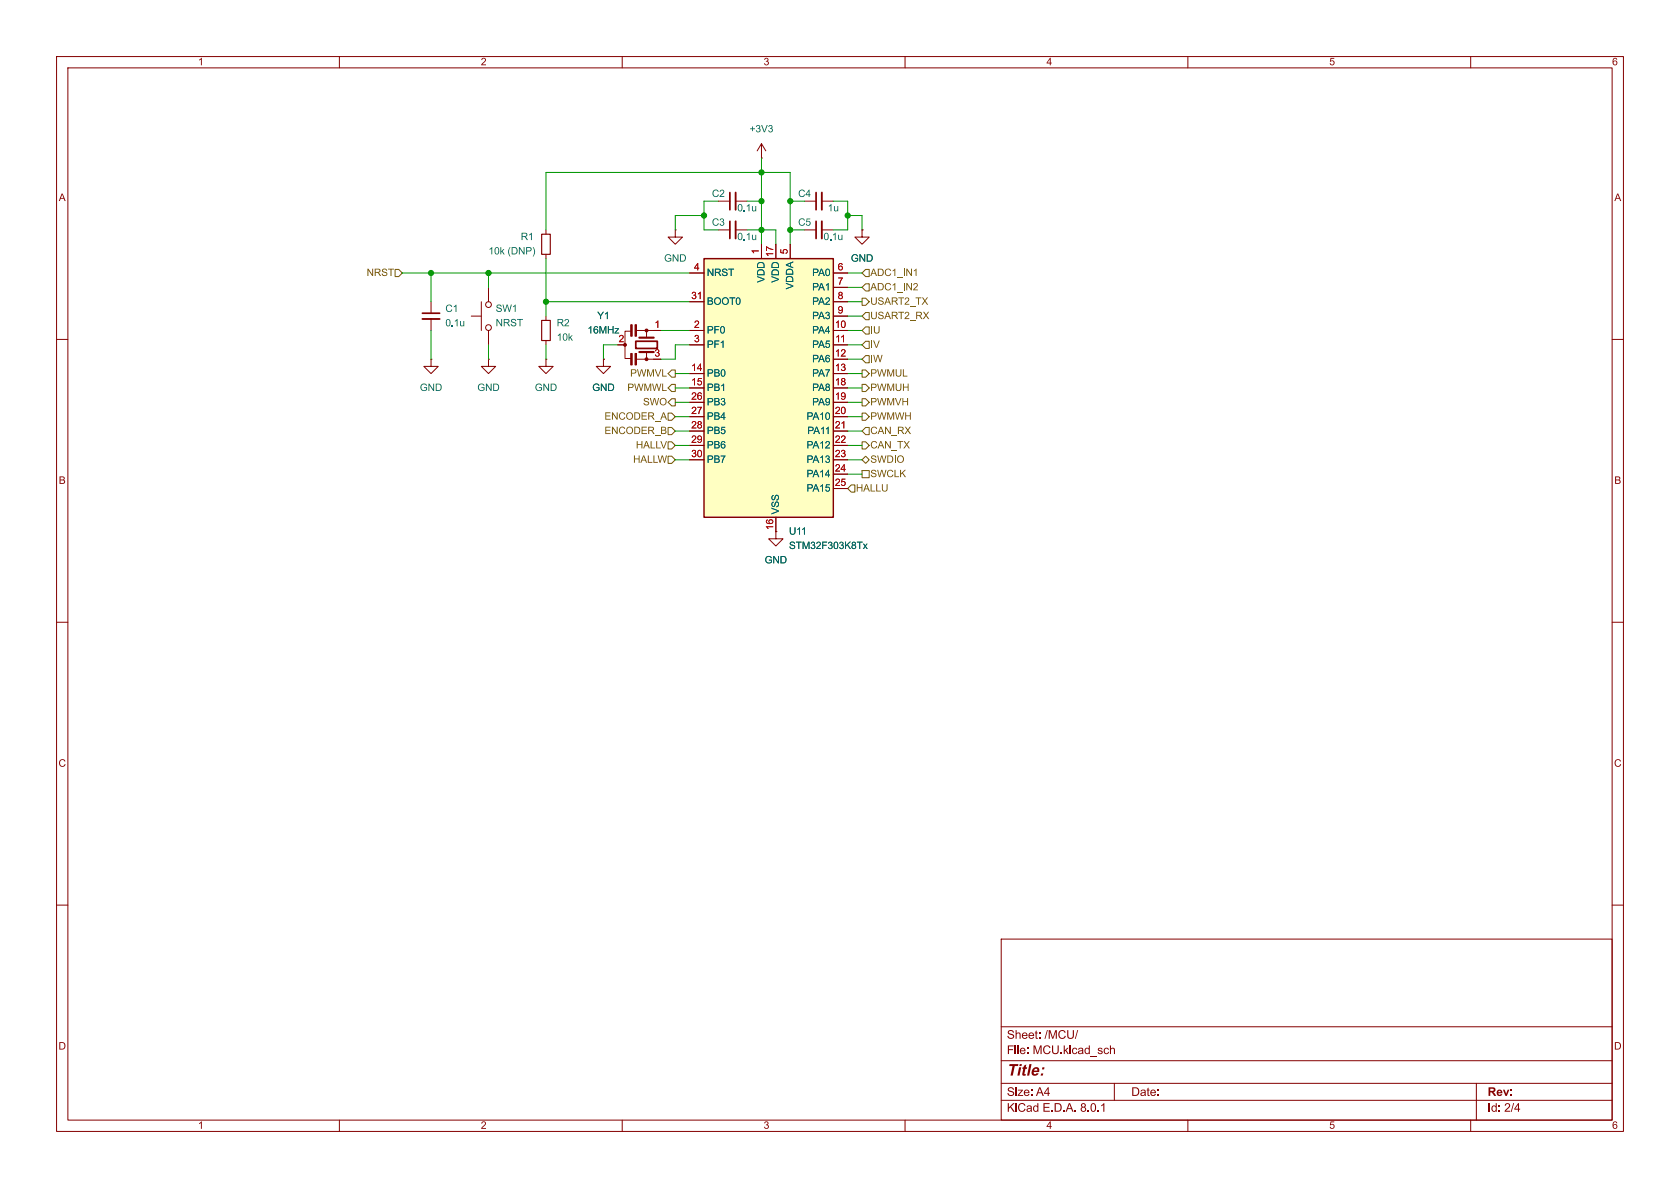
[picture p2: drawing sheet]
<svg xmlns="http://www.w3.org/2000/svg" width="297mm" height="210mm" viewBox="0 0 297 210" stroke-linecap="round" stroke-linejoin="round" font-family="sans-serif">
<g fill="none" stroke="#840000" stroke-width=".18">
<path d="M10 10h277v190h-277zM12 12h273v186h-273zM60 10v2M110 10v2M160 10v2M210 10v2M260 10v2M127 35.6h2M130 35.6h2.1M134.6 27.9h.1M134.6 25.4l-.7 1.3M134.6 25.4v2.5"/>
<path d="M134.6 25.4l.8 1.3M142.2 35.6h2.1M145.3 35.6h2M10 60h2M76.2 53.3v2.1M76.2 56.4v2M83.3 55.9h1.8M85.1 53.3v5.1M86.4 50.8v2.5M86.4 58.4v2.6M96.5 55.9v.7M111.6 58.5h-1.1v4.9h1"/>
<path d="M112.5 58.4h3.1M114.3 58.4v1.2M127 40.6h2M130 40.6h2.1M142.2 40.6h2.1M145.3 40.6h2M152.4 40.6v1.3h1.3l-1.3 1.3-1.3-1.3h1.3M152.4 40.6h.1M285 60h2M86.4 63.5v1.3h1.2l-1.2 1.2-1.3-1.2h1.3M86.4 63.5h.1M96.5 60.2v.8"/>
<path d="M106.7 63.5v1.3h1.2l-1.2 1.2-1.3-1.2h1.3M106.7 63.5h.1M112.5 63.5h3.1M114.3 62.2v1.3M137.2 94v1.3h1.2l-1.2 1.2-1.3-1.2h1.3M10 110h2M285 110h2M10 160h2M285 160h2M177 166h108v32h-108zM60 198v2M110 198v2"/>
<path d="M160 198v2M177 194.5h108M177 191.5h108M177 187.5h108M177 181.5h108M197 191.5v3M210 198v2M260 198v2M261 191.5v6.5"/>
<circle cx="86.4" cy="53.8" r=".51"/>
<circle cx="86.4" cy="57.9" r=".51"/>
</g>
<path d="M130 34v3.1M130 39.1v3.1M145.3 34v3.1M145.3 39.1v3.1M74.7 56.4h3" fill="none" stroke="#840000" stroke-width=".33"/>
<path d="M129 34v3.1M129 39.1v3.1M144.3 34v3.1M144.3 39.1v3.1M74.7 55.4h3M112.4 60.3h3.8v1.3h-3.8z" fill="none" stroke="#840000" stroke-width=".3"/>
<g fill="#840000" stroke="#840000" stroke-width=".18">
<path d="M111.5 57.4h.3v2h-.3z"/>
<path d="M112.3 57.4h.2v2h-.2z"/>
<path d="M111.5 62.5h.3v2h-.3z"/>
<path d="M112.3 62.5h.2v2h-.2z"/>
<circle cx="114.3" cy="58.4" r=".25"/>
<circle cx="114.3" cy="63.5" r=".25"/>
</g>
<path d="M113 59.7h2.6M113 62.2h2.6" fill="none" stroke="#840000" stroke-width=".38"/>
<path d="M95.8 56.6h1.5v3.6h-1.5z" fill="none" stroke="#840000" stroke-width=".2"/>
<path d="M124.5 45.7h22.8v45.7h-22.8z" fill="#ffffc2"/>
<path d="M124.5 45.7h22.8v45.7h-22.8z" fill="none" stroke="#840000" stroke-width=".25"/>
<g fill="none" stroke="#840000" stroke-width=".18">
<path d="M96.5 40.6v.8M96.5 45v.7M119.4 40.6v1.3h1.2l-1.2 1.3-1.3-1.3h1.3M119.4 40.6h.1M121.9 58.4h2.6M121.9 53.3h2.6M121.9 48.3h2.6M134.6 43.2v2.5M139.7 43.2v2.5M147.3 53.3h2.6M147.3 48.3h2.6M147.3 50.8h2.6"/>
<path d="M147.3 55.9h2.6M152.4 40.6h.1M76.2 63.5v1.3h1.3l-1.3 1.2-1.3-1.2h1.3M76.2 63.5h.1M96.5 63.5v1.3h1.3l-1.3 1.2-1.3-1.2h1.3M96.5 63.5h.1M106.7 63.5h.1M121.9 61h2.6M147.3 76.2h2.6"/>
</g>
<path d="M95.8 41.4h1.5v3.6h-1.5z" fill="none" stroke="#840000" stroke-width=".2"/>
<g fill="none" stroke="#725600" stroke-width=".18">
<path d="M69.8 47.6h.7l.6 .7-.6 .6h-.7zM152.4 52.7h.6l.7 .6-.7 .7h-.6zM153 57.8h.7v1.3h-.7l-.6-.7zM153 47.6h.7v1.3h-.7l-.6-.6zM153 50.2h.7v1.2h-.7l-.6-.6zM153 55.2h.7v1.3h-.7l-.6-.6zM118.1 71.1l.6-.6h.7v1.3h-.7zM118.1 73h.6l.7 .7-.7 .6h-.6zM118.1 75.6h.6l.7 .6-.7 .6h-.6zM118.1 66l.6-.6h.7v1.3h-.7zM118.1 78.1h.6l.7 .6-.7 .7h-.6zM118.7 67.9h.7v1.3h-.7l-.6-.6z"/>
<path d="M152.4 67.9h.6l.7 .7-.7 .6h-.6zM152.4 70.5h.6l.7 .6-.7 .7h-.6zM152.4 73h.6l.7 .7-.7 .6h-.6zM152.4 78.1h.6l.7 .6-.7 .7h-.6zM152.4 65.4h.6l.7 .6-.7 .7h-.6zM153 75.6h.7v1.2h-.7l-.6-.6zM153 62.9h.7v1.2h-.7l-.6-.6zM153 60.3h.7v1.3h-.7l-.6-.6zM118.1 80.6h.6l.7 .7-.7 .6h-.6zM150.5 85.7h.6v1.3h-.6l-.6-.6zM152.4 81.3l.6-.7 .7 .7-.7 .6zM152.4 83.2h1.3v1.3h-1.3z"/>
</g>
<g fill="none" stroke="#009600" stroke-width=".18">
<path d="M124.5 38.1h-5.1v2.5M127 35.6h-2.5v5h2.5M132.1 35.6h2.5M134.6 27.9v15.3M139.7 35.6h2.5M147.3 35.6h2.6v5h-2.6M149.9 38.1h2.5v2.5M71.1 48.3h50.8M76.2 48.3v5M76.2 58.4v5.1M86.4 48.3v2.5M96.5 40.6v-10.1h43.2v12.7"/>
<path d="M96.5 53.3h25.4M96.5 45.7v10.2M116.8 58.4h5.1M132.1 40.6h5.1v2.6M139.7 40.6h2.5M149.9 53.3h2.5M149.9 55.9h2.5M149.9 48.3h2.5M149.9 50.8h2.5M149.9 58.4h2.5M86.4 61v2.5M96.5 61v2.5"/>
<path d="M109.2 61h-2.5v2.5M119.4 66h2.5M119.4 68.6h2.5M119.4 73.7h2.5M119.4 76.2h2.5M119.4 71.1h2.5M119.4 78.7h2.5M121.9 61h-2.5v2.5h-2.6M149.9 61h2.5M149.9 66h2.5M149.9 63.5h2.5M149.9 68.6h2.5"/>
<path d="M149.9 73.7h2.5M149.9 76.2h2.5M149.9 71.1h2.5M149.9 78.7h2.5M119.4 81.3h2.5M149.9 81.3h2.5M149.9 83.8h2.5"/>
</g>
<g fill="#009600" stroke="#009600" stroke-width=".18">
<circle cx="149.9" cy="38.1" r=".46"/>
<circle cx="139.7" cy="40.6" r=".46"/>
<circle cx="134.6" cy="35.6" r=".46"/>
<circle cx="134.6" cy="40.6" r=".46"/>
<circle cx="139.7" cy="35.6" r=".46"/>
<circle cx="134.6" cy="30.5" r=".46"/>
<circle cx="76.2" cy="48.3" r=".46"/>
<circle cx="124.5" cy="38.1" r=".46"/>
<circle cx="86.4" cy="48.3" r=".46"/>
<circle cx="96.5" cy="53.3" r=".46"/>
</g>
<text font-size="2.8" fill="#840000" x="178" y="190.9">Title:</text>
<g font-size="2.1" fill="#840000">
<text x="178" y="184.2">Sheet: /MCU/</text>
<text x="178" y="186.9">File: MCU.kicad_sch</text>
<text x="178" y="197.1">KiCad E.D.A. 8.0.1</text>
<text x="178" y="194.3">Size: A4</text>
<text x="200" y="194.3">Date:</text>
<text x="263" y="194.3">Rev:</text>
<text x="263" y="197.1">Id: 2/4</text>
</g>
<g font-size="1.8" fill="#840000">
<text x="35" y="12">1</text>
<text x="85" y="12">2</text>
<text x="135" y="12">3</text>
<text x="185" y="12">4</text>
<text x="235" y="12">5</text>
<text x="285" y="12">6</text>
<text x="10.4" y="36">A</text>
<text x="285.4" y="36">A</text>
<text x="10.4" y="86">B</text>
<text x="285.4" y="86">B</text>
<text x="10.3" y="136">C</text>
<text x="285.3" y="136">C</text>
<text x="10.3" y="186">D</text>
<text x="285.3" y="186">D</text>
<text x="35" y="200">1</text>
<text x="85" y="200">2</text>
<text x="135" y="200">3</text>
<text x="185" y="200">4</text>
<text x="235" y="200">5</text>
<text x="285" y="200">6</text>
</g>
<g font-size="1.8" fill="#006464">
<text x="132.5" y="23.9">+3V3</text>
<text x="125.9" y="35.3">C2</text>
<text x="141.1" y="35.3">C4</text>
<text x="125.9" y="40.4">C3</text>
<text x="130.3" y="37.8">0.1u</text>
<text x="141.1" y="40.4">C5</text>
<text x="146.3" y="37.8">1u</text>
<text x="86.4" y="45.5">10k (DNP)</text>
<text x="92.1" y="42.9">R1</text>
<text x="117.4" y="46.7">GND</text>
<text x="130.3" y="42.9">0.1u</text>
<text x="145.6" y="42.9">0.1u</text>
<text x="150.4" y="46.7">GND</text>
<text x="125" y="49.3">NRST</text>
<text x="135.6" y="50" transform="rotate(-90 135.6 50)">VDD</text>
<text x="138.2" y="50" transform="rotate(-90 138.2 50)">VDD</text>
<text x="140.7" y="51.2" transform="rotate(-90 140.7 51.2)">VDDA</text>
<text x="143.6" y="49.3">PA0</text>
<text x="143.6" y="51.8">PA1</text>
<text x="78.7" y="55.6">C1</text>
<text x="78.7" y="58.2">0.1u</text>
<text x="87.6" y="55.6">SW1</text>
<text x="87.6" y="58.2">NRST</text>
<text x="98.4" y="58.2">R2</text>
<text x="103.9" y="59.4">16MHz</text>
<text x="105.6" y="56.9">Y1</text>
<text x="125" y="59.4">PF0</text>
<text x="125" y="54.3">BOOT0</text>
<text x="143.6" y="59.4">PA4</text>
<text x="143.6" y="54.3">PA2</text>
<text x="143.6" y="56.9">PA3</text>
<text x="98.4" y="60.7">10k</text>
<text x="125" y="62">PF1</text>
<text x="143.6" y="62">PA5</text>
<text x="143.6" y="64.5">PA6</text>
<text x="74.2" y="69.6">GND</text>
<text x="84.4" y="69.6">GND</text>
<text x="94.5" y="69.6">GND</text>
<text x="104.7" y="69.6">GND</text>
<text x="125" y="67">PB0</text>
<text x="125" y="69.6">PB1</text>
<text x="143.6" y="67">PA7</text>
<text x="143.6" y="69.6">PA8</text>
<text x="125" y="72.1">PB3</text>
<text x="125" y="74.7">PB4</text>
<text x="125" y="77.2">PB5</text>
<text x="142.6" y="74.7">PA10</text>
<text x="142.7" y="77.2">PA11</text>
<text x="143.6" y="72.1">PA9</text>
<text x="125" y="79.7">PB6</text>
<text x="125" y="82.3">PB7</text>
<text x="142.6" y="79.7">PA12</text>
<text x="142.6" y="82.3">PA13</text>
<text x="142.6" y="84.8">PA14</text>
<text x="142.6" y="87.4">PA15</text>
<text x="138.2" y="90.9" transform="rotate(-90 138.2 90.9)">VSS</text>
<text x="139.5" y="95">U11</text>
<text x="135.2" y="100.1">GND</text>
<text x="139.5" y="97.5">STM32F303K8Tx</text>
</g>
<g font-size="1.8" fill="#a90000">
<text x="134.4" y="44.9" transform="rotate(-90 134.4 44.9)">1</text>
<text x="136.9" y="45.4" transform="rotate(-90 136.9 45.4)">17</text>
<text x="139.4" y="44.9" transform="rotate(-90 139.4 44.9)">5</text>
<text x="122.2" y="53.1">31</text>
<text x="122.7" y="48">4</text>
<text x="148.1" y="48">6</text>
<text x="148.1" y="50.5">7</text>
<text x="148.1" y="53.1">8</text>
<text x="115.7" y="58.2">1</text>
<text x="122.7" y="58.2">2</text>
<text x="147.6" y="58.2">10</text>
<text x="148.1" y="55.6">9</text>
<text x="109.4" y="60.7">2</text>
<text x="115.7" y="63.2">3</text>
<text x="122.2" y="65.8">14</text>
<text x="122.7" y="60.7">3</text>
<text x="147.6" y="63.2">12</text>
<text x="147.6" y="65.8">13</text>
<text x="147.7" y="60.7">11</text>
<text x="122.2" y="68.3">15</text>
<text x="122.2" y="70.9">26</text>
<text x="147.6" y="68.3">18</text>
<text x="147.6" y="70.9">19</text>
<text x="122.2" y="73.4">27</text>
<text x="122.2" y="75.9">28</text>
<text x="147.6" y="73.4">20</text>
<text x="147.6" y="75.9">21</text>
<text x="122.2" y="78.5">29</text>
<text x="122.2" y="81">30</text>
<text x="147.6" y="78.5">22</text>
<text x="147.6" y="81">23</text>
<text x="147.6" y="83.6">24</text>
<text x="147.6" y="86.1">25</text>
<text x="136.9" y="93.7" transform="rotate(-90 136.9 93.7)">16</text>
</g>
<g font-size="1.8" fill="#725600">
<text x="64.8" y="49.3">NRST</text>
<text x="153.9" y="49.3">ADC1_IN1</text>
<text x="153.9" y="51.8">ADC1_IN2</text>
<text x="153.9" y="54.3">USART2_TX</text>
<text x="153.9" y="59.4">IU</text>
<text x="153.9" y="56.9">USART2_RX</text>
<text x="153.9" y="64.5">IW</text>
<text x="153.9" y="62">IV</text>
<text x="110.9" y="69.6">PWMWL</text>
<text x="111.4" y="67">PWMVL</text>
<text x="153.9" y="69.6">PWMUH</text>
<text x="153.9" y="67">PWMUL</text>
<text x="106.9" y="74.7">ENCODER_A</text>
<text x="106.9" y="77.2">ENCODER_B</text>
<text x="113.7" y="72.1">SWO</text>
<text x="153.9" y="77.2">CAN_RX</text>
<text x="153.9" y="72.1">PWMVH</text>
<text x="153.9" y="74.7">PWMWH</text>
<text x="111.9" y="82.3">HALLW</text>
<text x="112.4" y="79.7">HALLV</text>
<text x="153.9" y="82.3">SWDIO</text>
<text x="153.9" y="79.7">CAN_TX</text>
<text x="151.3" y="87.4">HALLU</text>
<text x="153.9" y="84.8">SWCLK</text>
</g>
</svg>
